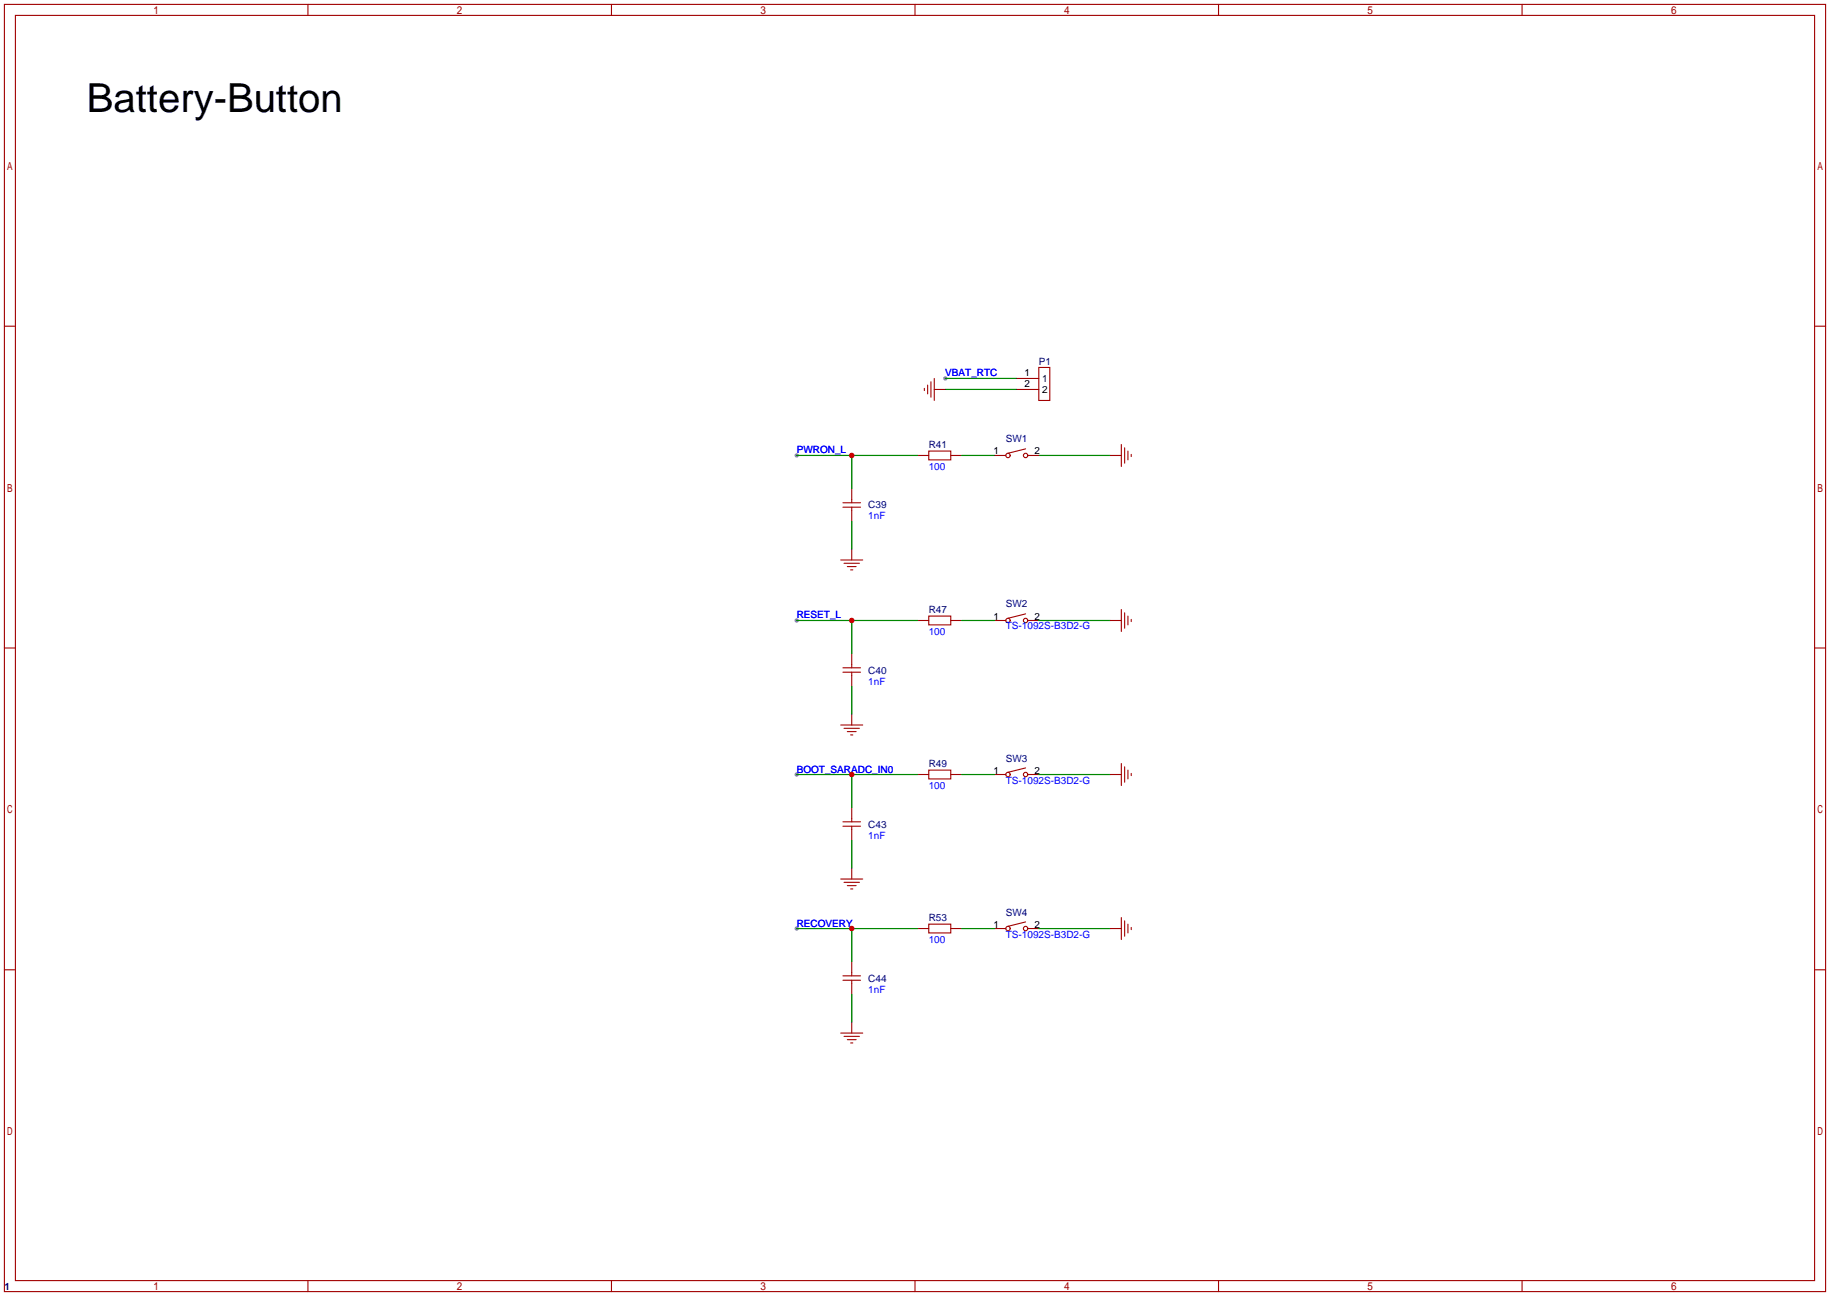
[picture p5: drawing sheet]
<svg xmlns="http://www.w3.org/2000/svg" width="422mm" height="299mm" viewBox="0 0 422 299" stroke-linecap="round" stroke-linejoin="round" font-family="sans-serif">
<g fill="#999">
<circle cx="218.2" cy="87.4" r=".51"/>
<circle cx="183.9" cy="105.2" r=".51"/>
<circle cx="183.9" cy="143.3" r=".51"/>
<circle cx="183.9" cy="178.8" r=".51"/>
<circle cx="183.9" cy="214.4" r=".51"/>
</g>
<g fill="none" stroke="#a10000" stroke-width=".25">
<path d="M1 1h420.4v297.2h-420.4zM3.6 3.6h415.2v292.1h-415.2zM71.1 1v2.6M141.1 1v2.6M211.2 1v2.6M281.3 1v2.6M351.3 1v2.6M1 75.3h2.6M418.8 75.3h2.6M213.4 89.7v.5M214.1 88.9v2M214.9 88.1v3.6"/>
<path d="M215.6 89.9h2.6M215.6 87.4v5.1M234.7 89.9h5.1M234.7 87.4h5.1M239.8 84.8h2.5v7.7h-2.5zM194.6 117.1h4M194.6 116.1h4M196.6 112.8v3.3M196.6 117.1v3.3M211.8 105.2h2.6M214.4 104.1h5.1v2.1h-5.1zM219.5 105.2h2.5"/>
<path d="M229.6 105.2h2.6M236.7 103.6l-4 1M237.2 105.2h2.6M256.3 105.2h2.5M258.8 102.6v5.1M259.6 103.4v3.5M260.3 104.1v2.1M261.1 104.9v.5M194.1 129.3h5M194.8 130h3.6M195.6 130.8h2M196.3 131.6h.5"/>
<path d="M196.6 126.7v2.6M1 149.6h2.6M194.6 155.2h4M194.6 154.2h4M196.6 150.9v3.3M196.6 155.2v3.3M211.8 143.3h2.6M214.4 142.2h5.1v2.1h-5.1zM219.5 143.3h2.5M229.6 143.3h2.6M236.7 141.7l-4 1M237.2 143.3h2.6"/>
<path d="M256.3 143.3h2.5M258.8 140.7v5.1M259.6 141.5v3.5M260.3 142.2v2.1M261.1 143v.5M418.8 149.6h2.6M194.1 167.4h5M194.8 168.1h3.6M195.6 168.9h2M196.3 169.7h.5M196.6 164.8v2.6M211.8 178.8h2.6"/>
<path d="M214.4 177.8h5.1v2h-5.1zM219.5 178.8h2.5M229.6 178.8h2.6M236.7 177.3l-4 1M237.2 178.8h2.6M256.3 178.8h2.5M258.8 176.3v5.1M259.6 177v3.6M260.3 177.8v2M261.1 178.6v.5M194.6 190.8h4M194.6 189.7h4"/>
<path d="M196.6 186.4v3.3M196.6 190.8v3.3M194.1 202.9h5M194.8 203.7h3.6M195.6 204.5h2M196.3 205.2h.5M196.6 200.4v2.5M211.8 214.4h2.6M214.4 213.4h5.1v2h-5.1zM219.5 214.4h2.5M229.6 214.4h2.6M236.7 212.9l-4 1"/>
<path d="M237.2 214.4h2.6M256.3 214.4h2.5M258.8 211.8v5.1M259.6 212.6v3.6M260.3 213.4v2M261.1 214.1v.5M1 223.9h2.6M194.1 238.5h5M194.6 226.3h4M194.6 225.3h4M194.8 239.3h3.6M196.6 222v3.3"/>
<path d="M196.6 226.3v3.3M196.6 236v2.5M418.8 223.9h2.6M195.6 240h2M196.3 240.8h.5M71.1 295.7v2.5M141.1 295.7v2.5M211.2 295.7v2.5M281.3 295.7v2.5M351.3 295.7v2.5"/>
<circle cx="232.7" cy="105.2" r=".51"/>
<circle cx="236.7" cy="105.2" r=".51"/>
<circle cx="232.7" cy="143.3" r=".51"/>
<circle cx="236.7" cy="143.3" r=".51"/>
<circle cx="232.7" cy="178.8" r=".51"/>
<circle cx="236.7" cy="178.8" r=".51"/>
<circle cx="232.7" cy="214.4" r=".51"/>
<circle cx="236.7" cy="214.4" r=".51"/>
</g>
<g fill="none" stroke="#008700" stroke-width=".25">
<path d="M218.2 89.9h16.5M218.2 87.4h16.5M183.9 105.2h27.9M196.6 105.2v7.6M222 105.2h7.6M239.8 105.2h16.5M196.6 120.4v6.3M183.9 143.3h27.9M196.6 143.3v7.6M196.6 158.5v6.3M222 143.3h7.6M239.8 143.3h16.5"/>
<path d="M183.9 178.8h27.9M196.6 178.8v7.6M222 178.8h7.6M239.8 178.8h16.5M196.6 194.1v6.3M183.9 214.4h27.9M196.6 214.4v7.6M222 214.4h7.6M239.8 214.4h16.5M196.6 229.6v6.4"/>
</g>
<g fill="#c00">
<circle cx="196.6" cy="105.2" r=".63"/>
<circle cx="196.6" cy="143.3" r=".63"/>
<circle cx="196.6" cy="178.8" r=".63"/>
<circle cx="196.6" cy="214.4" r=".63"/>
</g>
<text font-size="9.2" x="20.1" y="25.8">Battery-Button</text>
<g font-size="2.3" fill="#00f">
<text x="218.2" y="86.9">VBAT_RTC</text>
<text x="183.9" y="104.7">PWRON_L</text>
<text x="214.4" y="108.5">100</text>
<text x="200.4" y="119.9">1nF</text>
<text x="183.9" y="142.8">RESET_L</text>
<text x="214.4" y="146.6">100</text>
<text x="232.2" y="145.3">TS-1092S-B3D2-G</text>
<text x="200.4" y="158">1nF</text>
<text x="183.9" y="178.4">BOOT_SARADC_IN0</text>
<text x="214.4" y="182.2">100</text>
<text x="232.2" y="180.9">TS-1092S-B3D2-G</text>
<text x="200.4" y="193.6">1nF</text>
<text x="183.9" y="213.9">RECOVERY</text>
<text x="214.4" y="217.7">100</text>
<text x="232.2" y="216.5">TS-1092S-B3D2-G</text>
<text x="200.4" y="229.2">1nF</text>
</g>
<g font-size="2.3">
<text x="236.5" y="86.9">1</text>
<text x="236.5" y="89.5">2</text>
<text x="240.5" y="88.2">1</text>
<text x="240.5" y="90.7">2</text>
<text x="229.3" y="104.9">1</text>
<text x="238.8" y="104.9">2</text>
<text x="229.3" y="143">1</text>
<text x="238.8" y="143">2</text>
<text x="229.3" y="178.6">1</text>
<text x="238.8" y="178.6">2</text>
<text x="229.3" y="214.1">1</text>
<text x="238.8" y="214.1">2</text>
</g>
<g font-size="2.3" fill="#000080">
<text x="239.8" y="84.4">P1</text>
<text x="214.4" y="103.4">R41</text>
<text x="232.2" y="102.2">SW1</text>
<text x="200.4" y="117.4">C39</text>
<text x="214.4" y="141.5">R47</text>
<text x="232.2" y="140.3">SW2</text>
<text x="200.4" y="155.5">C40</text>
<text x="214.4" y="177.1">R49</text>
<text x="232.2" y="175.8">SW3</text>
<text x="200.4" y="191.1">C43</text>
<text x="214.4" y="212.6">R53</text>
<text x="232.2" y="211.4">SW4</text>
<text x="200.4" y="226.6">C44</text>
<text x="1" y="297.7">1</text>
</g>
</svg>
